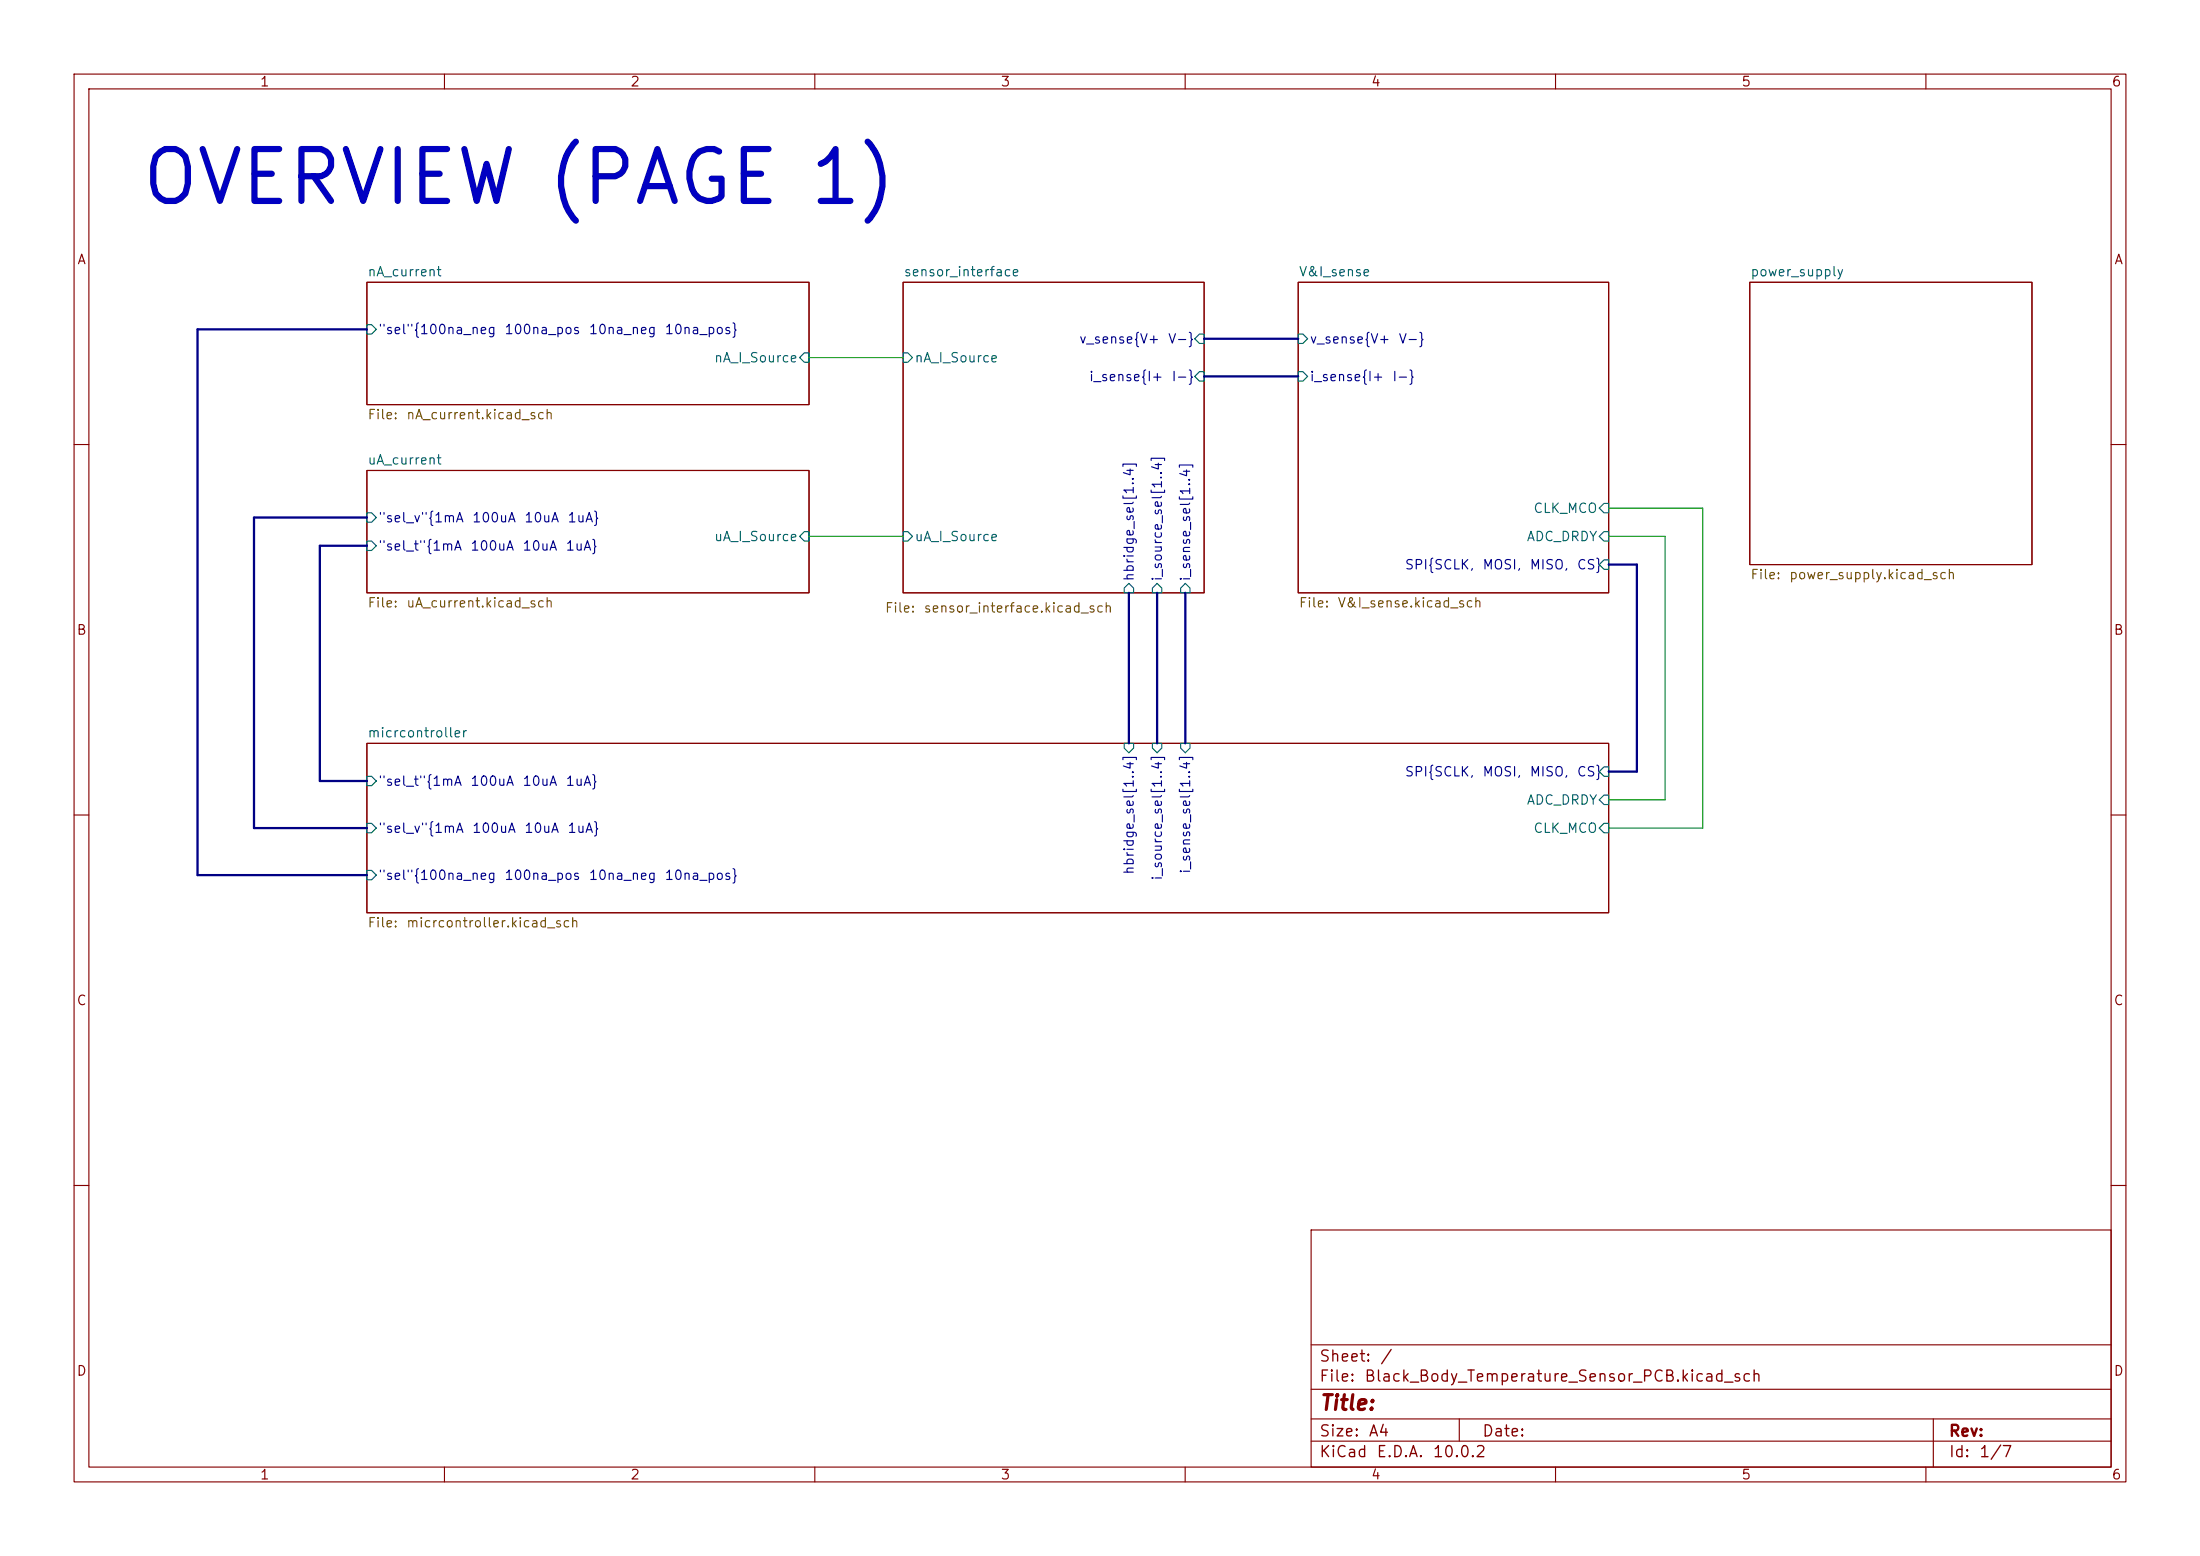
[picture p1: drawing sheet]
<svg xmlns="http://www.w3.org/2000/svg" width="297mm" height="210mm" viewBox="0 0 297 210" stroke-linecap="round" stroke-linejoin="round" font-family="sans-serif">
<g fill="none" stroke="#840000" stroke-width=".15">
<path d="M10 10h277v190h-277zM12 12h273v186h-273zM60 10v2M110 10v2M160 10v2M210 10v2M260 10v2M49.5 38.1h59.7v16.5h-59.7zM121.9 38.1h40.7v41.9h-40.7zM175.3 38.1h41.9v41.9h-41.9zM236.2 38.1h38.1v38.1h-38.1zM10 60h2"/>
<path d="M49.5 63.5h59.7v16.5h-59.7zM285 60h2M10 110h2M49.5 100.3h167.7v22.9h-167.7zM285 110h2M10 160h2M177 166h108v32h-108zM285 160h2M60 198v2M110 198v2M160 198v2M177 194.5h108"/>
<path d="M177 191.5h108M177 187.5h108M177 181.5h108M197 191.5v3M210 198v2M260 198v2M261 191.5v6.5"/>
</g>
<g fill="none" stroke="#006464" stroke-width=".15">
<path d="M49.5 43.8h.7l.6 .7-.6 .6h-.7zM107.9 48.3l.7-.7h.6v1.3h-.6zM121.9 47.6h.7l.6 .7-.6 .6h-.7zM161.9 45.1h.7v1.3h-.7l-.6-.7zM161.9 50.2h.7v1.2h-.7l-.6-.6zM175.3 45.1h.6l.6 .6-.6 .7h-.6zM175.3 50.2h.6l.6 .6-.6 .6h-.6zM49.5 69.2h.7l.6 .7-.6 .6h-.7zM49.5 73h.7l.6 .7-.6 .6h-.7zM108.6 71.8h.6v1.2h-.6l-.7-.6zM121.9 71.8h.7l.6 .6-.6 .6h-.7zM151.8 79.4l.6-.7 .6 .7v.6h-1.2z"/>
<path d="M156.2 78.7l.6 .7v.6h-1.2v-.6zM160 78.7l.7 .7v.6h-1.3v-.6zM215.9 76.2l.6-.6h.7v1.2h-.7zM216.5 71.8h.7v1.2h-.7l-.6-.6zM216.5 67.9h.7v1.3h-.7l-.6-.6zM49.5 117.5h.7l.6 .6-.6 .6h-.7zM49.5 104.8h.7l.6 .6-.6 .6h-.7zM49.5 111.1h.7l.6 .7-.6 .6h-.7zM151.8 100.3h1.2v.7l-.6 .6-.6-.6zM155.6 100.3h1.2v.7l-.6 .6-.6-.6zM159.4 100.3h1.3v.7l-.7 .6-.6-.6zM215.9 108l.6-.7h.7v1.3h-.7z"/>
<path d="M215.9 111.8l.6-.7h.7v1.3h-.7zM216.5 103.5h.7v1.3h-.7l-.6-.7z"/>
</g>
<path d="M49.5 44.5h-22.8v73.6h22.8M162.6 50.8h12.7M162.6 45.7h12.7M49.5 69.9h-15.2v41.9h15.2M49.5 73.7h-6.3v31.7h6.3M217.2 76.2h3.8v27.9h-3.8M152.4 80v20.3M156.2 80v20.3M160 80v20.3" fill="none" stroke="#000084" stroke-width=".3"/>
<path d="M109.2 48.3h12.7M109.2 72.4h12.7M217.2 72.4h7.6v35.6h-7.6M217.2 68.6h12.7v43.2h-12.7" fill="none" stroke="#009600" stroke-width=".15"/>
<text font-size="7" fill="#0000c2" x="18.7" y="29.2">OVERVIEW (PAGE 1)</text>
<text font-size="2" fill="#840000" x="178" y="190.8">Title:</text>
<g font-size="1.5" fill="#840000">
<text x="178" y="184.2">Sheet:</text>
<text x="186.2" y="184.2">/</text>
<text x="178" y="186.9">File:</text>
<text x="184.1" y="186.9">Black_Body_Temperature_Sensor_PCB.kicad_sch</text>
<text x="178" y="197.1">KiCad</text>
<text x="178" y="194.3">Size:</text>
<text x="184.7" y="194.3">A4</text>
<text x="185.7" y="197.1">E.D.A.</text>
<text x="193.3" y="197.1">10.0.2</text>
<text x="200" y="194.3">Date:</text>
<text x="263" y="194.3">Rev:</text>
<text x="263" y="197.1">Id:</text>
<text x="267.1" y="197.1">1/7</text>
</g>
<g font-size="1.3" fill="#840000">
<text x="35" y="12">1</text>
<text x="85" y="12">2</text>
<text x="135" y="12">3</text>
<text x="185" y="12">4</text>
<text x="235" y="12">5</text>
<text x="285" y="12">6</text>
<text x="10.3" y="36">A</text>
<text x="285.3" y="36">A</text>
<text x="10.3" y="86">B</text>
<text x="285.3" y="86">B</text>
<text x="10.3" y="136">C</text>
<text x="285.3" y="136">C</text>
<text x="10.3" y="186">D</text>
<text x="285.3" y="186">D</text>
<text x="35" y="200">1</text>
<text x="85" y="200">2</text>
<text x="135" y="200">3</text>
<text x="185" y="200">4</text>
<text x="235" y="200">5</text>
<text x="285" y="200">6</text>
</g>
<g font-size="1.3" fill="#006464">
<text x="49.5" y="37.6">nA_current</text>
<text x="121.9" y="37.6">sensor_interface</text>
<text x="175.3" y="37.6">V&amp;I_sense</text>
<text x="236.2" y="37.6">power_supply</text>
<text x="96.3" y="49.2">nA_I_Source</text>
<text x="123.4" y="49.2">nA_I_Source</text>
<text x="49.5" y="63">uA_current</text>
<text x="206.9" y="69.6">CLK_MCO</text>
<text x="96.3" y="73.4">uA_I_Source</text>
<text x="123.4" y="73.4">uA_I_Source</text>
<text x="206" y="73.4">ADC_DRDY</text>
<text x="49.5" y="99.8">micrcontroller</text>
<text x="206" y="108.9">ADC_DRDY</text>
<text x="206.9" y="112.7">CLK_MCO</text>
</g>
<g font-size="1.3" fill="#000084">
<text x="51" y="45.4">&quot;sel&quot;{100na_neg</text>
<text x="68" y="45.4">100na_pos</text>
<text x="79.4" y="45.4">10na_neg</text>
<text x="89.6" y="45.4">10na_pos}</text>
<text x="145.6" y="46.7">v_sense{V+</text>
<text x="157.6" y="46.7">V-}</text>
<text x="176.7" y="46.7">v_sense{V+</text>
<text x="188.7" y="46.7">V-}</text>
<text x="146.9" y="51.8">i_sense{I+</text>
<text x="158.1" y="51.8">I-}</text>
<text x="176.7" y="51.8">i_sense{I+</text>
<text x="187.9" y="51.8">I-}</text>
<text x="51" y="70.8">&quot;sel_v&quot;{1mA</text>
<text x="63.7" y="70.8">100uA</text>
<text x="70.7" y="70.8">10uA</text>
<text x="76.5" y="70.8">1uA}</text>
<text x="51" y="74.6">&quot;sel_t&quot;{1mA</text>
<text x="63.4" y="74.6">100uA</text>
<text x="70.4" y="74.6">10uA</text>
<text x="76.3" y="74.6">1uA}</text>
<text x="189.6" y="77.2">SPI{SCLK,</text>
<text x="200" y="77.2">MOSI,</text>
<text x="206.4" y="77.2">MISO,</text>
<text x="212.8" y="77.2">CS}</text>
<text x="153.4" y="78.5" transform="rotate(-90 153.4 78.5)">hbridge_sel[1..4]</text>
<text x="157.2" y="78.5" transform="rotate(-90 157.2 78.5)">i_source_sel[1..4]</text>
<text x="161" y="78.5" transform="rotate(-90 161 78.5)">i_sense_sel[1..4]</text>
<text x="51" y="106.4">&quot;sel_t&quot;{1mA</text>
<text x="63.4" y="106.4">100uA</text>
<text x="70.4" y="106.4">10uA</text>
<text x="76.3" y="106.4">1uA}</text>
<text x="189.6" y="105.1">SPI{SCLK,</text>
<text x="200" y="105.1">MOSI,</text>
<text x="206.4" y="105.1">MISO,</text>
<text x="212.8" y="105.1">CS}</text>
<text x="51" y="112.7">&quot;sel_v&quot;{1mA</text>
<text x="63.7" y="112.7">100uA</text>
<text x="70.7" y="112.7">10uA</text>
<text x="76.5" y="112.7">1uA}</text>
<text x="51" y="119.1">&quot;sel&quot;{100na_neg</text>
<text x="68" y="119.1">100na_pos</text>
<text x="79.4" y="119.1">10na_neg</text>
<text x="89.6" y="119.1">10na_pos}</text>
<text x="153.4" y="118.1" transform="rotate(-90 153.4 118.1)">hbridge_sel[1..4]</text>
<text x="157.2" y="118.9" transform="rotate(-90 157.2 118.9)">i_source_sel[1..4]</text>
<text x="161" y="118" transform="rotate(-90 161 118)">i_sense_sel[1..4]</text>
</g>
<g font-size="1.3" fill="#725600">
<text x="49.5" y="56.9">File:</text>
<text x="54.8" y="56.9">nA_current.kicad_sch</text>
<text x="49.5" y="82.3">File:</text>
<text x="54.8" y="82.3">uA_current.kicad_sch</text>
<text x="119.4" y="83">File:</text>
<text x="124.6" y="83">sensor_interface.kicad_sch</text>
<text x="175.3" y="82.3">File:</text>
<text x="180.5" y="82.3">V&amp;I_sense.kicad_sch</text>
<text x="236.2" y="78.5">File:</text>
<text x="241.4" y="78.5">power_supply.kicad_sch</text>
<text x="49.5" y="125.5">File:</text>
<text x="54.8" y="125.5">micrcontroller.kicad_sch</text>
</g>
</svg>
